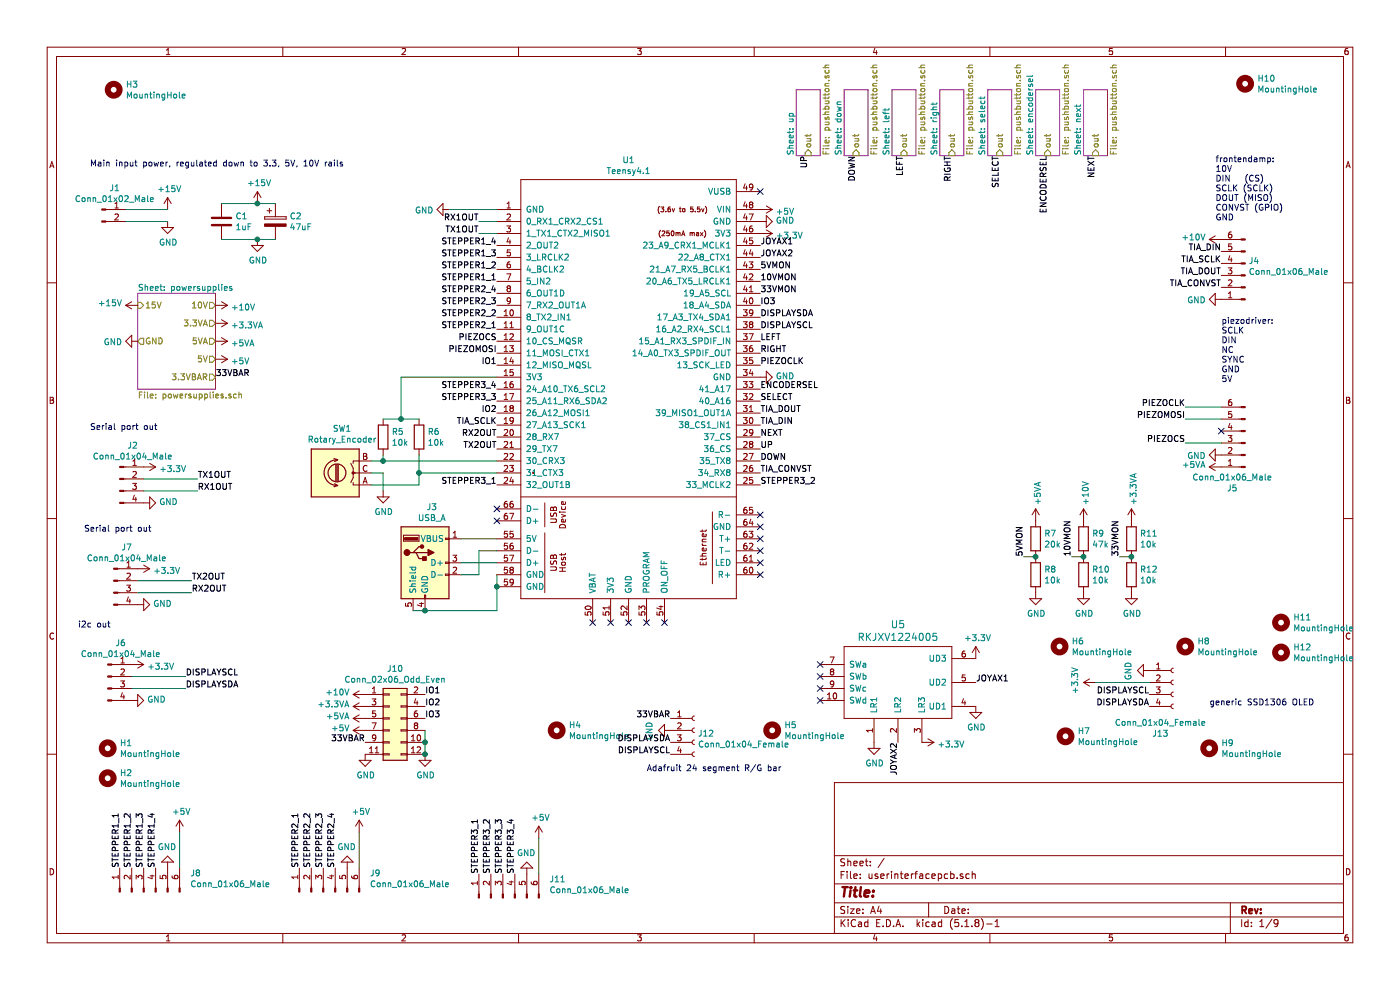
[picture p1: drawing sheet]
EESchema Schematic File Version 4
EELAYER 30 0
EELAYER END
$Descr A4 11693 8268
encoding utf-8
Sheet 1 9
Title ""
Date ""
Rev ""
Comp ""
Comment1 ""
Comment2 ""
Comment3 ""
Comment4 ""
$EndDescr
$Comp
L userinterfacepcb-rescue:Teensy4.1-teensy U1
U 1 1
P 5250 3900
F 0 "U1" H 5250 6465 50  0000 C CNN
F 1 "Teensy4.1" H 5250 6374 50  0000 C CNN
F 2 "Teensy:Teensy41" H 4850 4300 50  0001 C CNN
F 3 "" H 4850 4300 50  0001 C CNN
	1    5250 3900
	1    0    0    -1  
$EndComp
Text Notes 10150 1850 0    50   ~ 0
frontendamp:\n10V\nDIN   (CS)\nSCLK (SCLK)\nDOUT (MISO)\nCONVST (GPIO)\nGND\n
$Comp
L Connector:Conn_01x06_Male J4
U 1 1
P 10400 2300
F 0 "J4" H 10372 2182 50  0000 R CNN
F 1 "Conn_01x06_Male" H 10372 2273 50  0000 R CNN
F 2 "Connector_PinHeader_2.54mm:PinHeader_1x06_P2.54mm_Vertical" H 10400 2300 50  0001 C CNN
F 3 "~" H 10400 2300 50  0001 C CNN
	1    10400 2300
	-1   0    0    1   
$EndComp
$Comp
L power:+10V #PWR0102
U 1 1
P 10200 2000
F 0 "#PWR0102" H 10200 1850 50  0001 C CNN
F 1 "+10V" V 10215 2128 50  0000 L CNN
F 2 "" H 10200 2000 50  0001 C CNN
F 3 "" H 10200 2000 50  0001 C CNN
	1    10200 2000
	0    -1   -1   0   
$EndComp
$Comp
L power:GND #PWR0103
U 1 1
P 10200 2500
F 0 "#PWR0103" H 10200 2250 50  0001 C CNN
F 1 "GND" V 10205 2372 50  0000 R CNN
F 2 "" H 10200 2500 50  0001 C CNN
F 3 "" H 10200 2500 50  0001 C CNN
	1    10200 2500
	0    1    1    0   
$EndComp
Text Notes 10200 3200 0    50   ~ 0
piezodriver:\nSCLK\nDIN\nNC\nSYNC\nGND\n5V
$Comp
L Connector:Conn_01x06_Male J5
U 1 1
P 10400 3700
F 0 "J5" H 10508 4081 50  0000 C CNN
F 1 "Conn_01x06_Male" H 10508 3990 50  0000 C CNN
F 2 "Connector_PinHeader_2.54mm:PinHeader_1x06_P2.54mm_Vertical" H 10400 3700 50  0001 C CNN
F 3 "~" H 10400 3700 50  0001 C CNN
	1    10400 3700
	-1   0    0    1   
$EndComp
$Comp
L power:GND #PWR0105
U 1 1
P 10200 3800
F 0 "#PWR0105" H 10200 3550 50  0001 C CNN
F 1 "GND" V 10205 3672 50  0000 R CNN
F 2 "" H 10200 3800 50  0001 C CNN
F 3 "" H 10200 3800 50  0001 C CNN
	1    10200 3800
	0    1    1    0   
$EndComp
Text Label 9900 3500 2    50   ~ 0
PIEZOMOSI
Text Label 9900 3400 2    50   ~ 0
PIEZOCLK
Text Label 9900 3700 2    50   ~ 0
PIEZOCS
Wire Wire Line
	9900 3400 10200 3400
Wire Wire Line
	9900 3500 10200 3500
Wire Wire Line
	9900 3700 10200 3700
$Comp
L Connector:Conn_01x02_Male J1
U 1 1
P 850 1750
F 0 "J1" H 958 1931 50  0000 C CNN
F 1 "Conn_01x02_Male" H 958 1840 50  0000 C CNN
F 2 "TerminalBlock_Phoenix:TerminalBlock_Phoenix_MKDS-1,5-2-5.08_1x02_P5.08mm_Horizontal" H 850 1750 50  0001 C CNN
F 3 "~" H 850 1750 50  0001 C CNN
	1    850  1750
	1    0    0    -1  
$EndComp
$Comp
L power:+15V #PWR0106
U 1 1
P 1400 1750
F 0 "#PWR0106" H 1400 1600 50  0001 C CNN
F 1 "+15V" H 1415 1923 50  0000 C CNN
F 2 "" H 1400 1750 50  0001 C CNN
F 3 "" H 1400 1750 50  0001 C CNN
	1    1400 1750
	1    0    0    -1  
$EndComp
Wire Wire Line
	1050 1750 1400 1750
$Comp
L power:GND #PWR0107
U 1 1
P 1400 1850
F 0 "#PWR0107" H 1400 1600 50  0001 C CNN
F 1 "GND" H 1405 1677 50  0000 C CNN
F 2 "" H 1400 1850 50  0001 C CNN
F 3 "" H 1400 1850 50  0001 C CNN
	1    1400 1850
	1    0    0    -1  
$EndComp
Wire Wire Line
	1050 1850 1400 1850
Text Notes 750  1400 0    50   ~ 0
Main input power, regulated down to 3.3, 5V, 10V rails
$Comp
L Device:C C1
U 1 1
P 1850 1850
F 0 "C1" H 1965 1896 50  0000 L CNN
F 1 "1uF" H 1965 1805 50  0000 L CNN
F 2 "Capacitor_SMD:C_0805_2012Metric_Pad1.15x1.40mm_HandSolder" H 1888 1700 50  0001 C CNN
F 3 "~" H 1850 1850 50  0001 C CNN
	1    1850 1850
	1    0    0    -1  
$EndComp
$Comp
L Device:CP C2
U 1 1
P 2300 1850
F 0 "C2" H 2418 1896 50  0000 L CNN
F 1 "47uF" H 2418 1805 50  0000 L CNN
F 2 "Capacitor_THT:CP_Radial_D6.3mm_P2.50mm" H 2338 1700 50  0001 C CNN
F 3 "~" H 2300 1850 50  0001 C CNN
	1    2300 1850
	1    0    0    -1  
$EndComp
$Comp
L power:+15V #PWR0108
U 1 1
P 2150 1700
F 0 "#PWR0108" H 2150 1550 50  0001 C CNN
F 1 "+15V" H 2165 1873 50  0000 C CNN
F 2 "" H 2150 1700 50  0001 C CNN
F 3 "" H 2150 1700 50  0001 C CNN
	1    2150 1700
	1    0    0    -1  
$EndComp
Wire Wire Line
	1850 1700 2150 1700
Connection ~ 2150 1700
Wire Wire Line
	2150 1700 2300 1700
$Comp
L power:GND #PWR0109
U 1 1
P 2150 2000
F 0 "#PWR0109" H 2150 1750 50  0001 C CNN
F 1 "GND" H 2155 1827 50  0000 C CNN
F 2 "" H 2150 2000 50  0001 C CNN
F 3 "" H 2150 2000 50  0001 C CNN
	1    2150 2000
	1    0    0    -1  
$EndComp
Wire Wire Line
	1850 2000 2150 2000
Connection ~ 2150 2000
Wire Wire Line
	2150 2000 2300 2000
$Sheet
S 1150 2450 650  800 
U 5F9BA884
F0 "powersupplies" 50
F1 "powersupplies.sch" 50
F2 "15V" I L 1150 2550 50 
F3 "GND" O L 1150 2850 50 
F4 "10V" O R 1800 2550 50 
F5 "3.3VA" O R 1800 2700 50 
F6 "5V" O R 1800 3000 50 
F7 "5VA" O R 1800 2850 50 
F8 "3.3VBAR" O R 1800 3150 50 
$EndSheet
$Comp
L power:+15V #PWR0110
U 1 1
P 1150 2550
F 0 "#PWR0110" H 1150 2400 50  0001 C CNN
F 1 "+15V" V 1165 2678 50  0000 L CNN
F 2 "" H 1150 2550 50  0001 C CNN
F 3 "" H 1150 2550 50  0001 C CNN
	1    1150 2550
	0    -1   -1   0   
$EndComp
$Comp
L power:GND #PWR0111
U 1 1
P 1150 2850
F 0 "#PWR0111" H 1150 2600 50  0001 C CNN
F 1 "GND" V 1155 2722 50  0000 R CNN
F 2 "" H 1150 2850 50  0001 C CNN
F 3 "" H 1150 2850 50  0001 C CNN
	1    1150 2850
	0    1    1    0   
$EndComp
$Comp
L power:+10V #PWR0112
U 1 1
P 1800 2550
F 0 "#PWR0112" H 1800 2400 50  0001 C CNN
F 1 "+10V" V 1815 2678 50  0000 L CNN
F 2 "" H 1800 2550 50  0001 C CNN
F 3 "" H 1800 2550 50  0001 C CNN
	1    1800 2550
	0    1    1    0   
$EndComp
$Comp
L power:+3.3VA #PWR0113
U 1 1
P 1800 2700
F 0 "#PWR0113" H 1800 2550 50  0001 C CNN
F 1 "+3.3VA" V 1815 2828 50  0000 L CNN
F 2 "" H 1800 2700 50  0001 C CNN
F 3 "" H 1800 2700 50  0001 C CNN
	1    1800 2700
	0    1    1    0   
$EndComp
$Comp
L power:+5V #PWR0114
U 1 1
P 1800 3000
F 0 "#PWR0114" H 1800 2850 50  0001 C CNN
F 1 "+5V" V 1815 3128 50  0000 L CNN
F 2 "" H 1800 3000 50  0001 C CNN
F 3 "" H 1800 3000 50  0001 C CNN
	1    1800 3000
	0    1    1    0   
$EndComp
$Comp
L power:+5VA #PWR0118
U 1 1
P 1800 2850
F 0 "#PWR0118" H 1800 2700 50  0001 C CNN
F 1 "+5VA" V 1815 2978 50  0000 L CNN
F 2 "" H 1800 2850 50  0001 C CNN
F 3 "" H 1800 2850 50  0001 C CNN
	1    1800 2850
	0    1    1    0   
$EndComp
$Comp
L power:+3.3V #PWR0119
U 1 1
P 6350 1950
F 0 "#PWR0119" H 6350 1800 50  0001 C CNN
F 1 "+3.3V" V 6365 2078 50  0000 L CNN
F 2 "" H 6350 1950 50  0001 C CNN
F 3 "" H 6350 1950 50  0001 C CNN
	1    6350 1950
	0    1    1    0   
$EndComp
$Comp
L power:+5V #PWR0122
U 1 1
P 6350 1750
F 0 "#PWR0122" H 6350 1600 50  0001 C CNN
F 1 "+5V" V 6365 1878 50  0000 L CNN
F 2 "" H 6350 1750 50  0001 C CNN
F 3 "" H 6350 1750 50  0001 C CNN
	1    6350 1750
	0    1    1    0   
$EndComp
$Comp
L power:GND #PWR0123
U 1 1
P 6350 1850
F 0 "#PWR0123" H 6350 1600 50  0001 C CNN
F 1 "GND" V 6355 1722 50  0000 R CNN
F 2 "" H 6350 1850 50  0001 C CNN
F 3 "" H 6350 1850 50  0001 C CNN
	1    6350 1850
	0    -1   -1   0   
$EndComp
Text Label 6350 3050 0    50   ~ 0
PIEZOCLK
Text Label 4150 2950 2    50   ~ 0
PIEZOMOSI
Text Label 4150 2850 2    50   ~ 0
PIEZOCS
$Comp
L Connector:USB_A J3
U 1 1
P 3550 4700
F 0 "J3" H 3607 5167 50  0000 C CNN
F 1 "USB_A" H 3607 5076 50  0000 C CNN
F 2 "Connector_USB:USB_A_Molex_105057_Vertical" H 3700 4650 50  0001 C CNN
F 3 " ~" H 3700 4650 50  0001 C CNN
	1    3550 4700
	1    0    0    -1  
$EndComp
Wire Wire Line
	3850 4500 4150 4500
Wire Wire Line
	3850 4700 4150 4700
Wire Wire Line
	3850 4800 4000 4800
Wire Wire Line
	4000 4800 4000 4600
Wire Wire Line
	4000 4600 4150 4600
Wire Wire Line
	4150 4800 4150 4900
Wire Wire Line
	4150 5100 3550 5100
Connection ~ 4150 4900
Wire Wire Line
	4150 4900 4150 5100
Connection ~ 3550 5100
Wire Wire Line
	3550 5100 3450 5100
$Comp
L Connector:Conn_01x04_Male J2
U 1 1
P 1000 4000
F 0 "J2" H 1108 4281 50  0000 C CNN
F 1 "Conn_01x04_Male" H 1108 4190 50  0000 C CNN
F 2 "Connector_PinHeader_2.54mm:PinHeader_1x04_P2.54mm_Vertical" H 1000 4000 50  0001 C CNN
F 3 "~" H 1000 4000 50  0001 C CNN
	1    1000 4000
	1    0    0    -1  
$EndComp
Text Notes 750  3600 0    50   ~ 0
Serial port out
$Comp
L power:+3.3V #PWR0124
U 1 1
P 1200 3900
F 0 "#PWR0124" H 1200 3750 50  0001 C CNN
F 1 "+3.3V" V 1215 4028 50  0000 L CNN
F 2 "" H 1200 3900 50  0001 C CNN
F 3 "" H 1200 3900 50  0001 C CNN
	1    1200 3900
	0    1    1    0   
$EndComp
$Comp
L power:GND #PWR0125
U 1 1
P 1200 4200
F 0 "#PWR0125" H 1200 3950 50  0001 C CNN
F 1 "GND" V 1205 4072 50  0000 R CNN
F 2 "" H 1200 4200 50  0001 C CNN
F 3 "" H 1200 4200 50  0001 C CNN
	1    1200 4200
	0    -1   -1   0   
$EndComp
Text Label 1650 4000 0    50   ~ 0
TX1OUT
Text Label 1650 4100 0    50   ~ 0
RX1OUT
Wire Wire Line
	1650 4000 1200 4000
Wire Wire Line
	1200 4100 1650 4100
Text Label 4000 1950 2    50   ~ 0
TX1OUT
Text Label 4000 1850 2    50   ~ 0
RX1OUT
Wire Wire Line
	4000 1850 4150 1850
Wire Wire Line
	4000 1950 4150 1950
$Comp
L power:GND #PWR0126
U 1 1
P 3750 1750
F 0 "#PWR0126" H 3750 1500 50  0001 C CNN
F 1 "GND" V 3755 1622 50  0000 R CNN
F 2 "" H 3750 1750 50  0001 C CNN
F 3 "" H 3750 1750 50  0001 C CNN
	1    3750 1750
	0    1    1    0   
$EndComp
$Comp
L Connector:Conn_01x06_Male J8
U 1 1
P 1200 7450
F 0 "J8" V 1354 7062 50  0000 R CNN
F 1 "Conn_01x06_Male" V 1263 7062 50  0000 R CNN
F 2 "Connector_PinHeader_2.54mm:PinHeader_1x06_P2.54mm_Vertical" H 1200 7450 50  0001 C CNN
F 3 "~" H 1200 7450 50  0001 C CNN
	1    1200 7450
	0    -1   -1   0   
$EndComp
Text Label 1000 7250 1    50   ~ 0
STEPPER1_1
Text Label 1100 7250 1    50   ~ 0
STEPPER1_2
Text Label 1200 7250 1    50   ~ 0
STEPPER1_3
Text Label 1300 7250 1    50   ~ 0
STEPPER1_4
$Comp
L power:GND #PWR0127
U 1 1
P 1400 7250
F 0 "#PWR0127" H 1400 7000 50  0001 C CNN
F 1 "GND" H 1405 7077 50  0000 C CNN
F 2 "" H 1400 7250 50  0001 C CNN
F 3 "" H 1400 7250 50  0001 C CNN
	1    1400 7250
	-1   0    0    1   
$EndComp
$Comp
L power:+5V #PWR0128
U 1 1
P 1500 6950
F 0 "#PWR0128" H 1500 6800 50  0001 C CNN
F 1 "+5V" H 1515 7123 50  0000 C CNN
F 2 "" H 1500 6950 50  0001 C CNN
F 3 "" H 1500 6950 50  0001 C CNN
	1    1500 6950
	1    0    0    -1  
$EndComp
Wire Wire Line
	1500 6950 1500 7250
$Comp
L Connector:Conn_01x06_Male J9
U 1 1
P 2700 7450
F 0 "J9" V 2854 7062 50  0000 R CNN
F 1 "Conn_01x06_Male" V 2763 7062 50  0000 R CNN
F 2 "Connector_PinHeader_2.54mm:PinHeader_1x06_P2.54mm_Vertical" H 2700 7450 50  0001 C CNN
F 3 "~" H 2700 7450 50  0001 C CNN
	1    2700 7450
	0    -1   -1   0   
$EndComp
Text Label 2500 7250 1    50   ~ 0
STEPPER2_1
Text Label 2600 7250 1    50   ~ 0
STEPPER2_2
Text Label 2700 7250 1    50   ~ 0
STEPPER2_3
Text Label 2800 7250 1    50   ~ 0
STEPPER2_4
$Comp
L power:GND #PWR0129
U 1 1
P 2900 7250
F 0 "#PWR0129" H 2900 7000 50  0001 C CNN
F 1 "GND" H 2905 7077 50  0000 C CNN
F 2 "" H 2900 7250 50  0001 C CNN
F 3 "" H 2900 7250 50  0001 C CNN
	1    2900 7250
	-1   0    0    1   
$EndComp
$Comp
L power:+5V #PWR0130
U 1 1
P 3000 6950
F 0 "#PWR0130" H 3000 6800 50  0001 C CNN
F 1 "+5V" H 3015 7123 50  0000 C CNN
F 2 "" H 3000 6950 50  0001 C CNN
F 3 "" H 3000 6950 50  0001 C CNN
	1    3000 6950
	1    0    0    -1  
$EndComp
Wire Wire Line
	3000 6950 3000 7250
$Comp
L Connector:Conn_01x06_Male J11
U 1 1
P 4200 7500
F 0 "J11" V 4354 7112 50  0000 R CNN
F 1 "Conn_01x06_Male" V 4263 7112 50  0000 R CNN
F 2 "Connector_PinHeader_2.54mm:PinHeader_1x06_P2.54mm_Vertical" H 4200 7500 50  0001 C CNN
F 3 "~" H 4200 7500 50  0001 C CNN
	1    4200 7500
	0    -1   -1   0   
$EndComp
Text Label 4000 7300 1    50   ~ 0
STEPPER3_1
Text Label 4100 7300 1    50   ~ 0
STEPPER3_2
Text Label 4200 7300 1    50   ~ 0
STEPPER3_3
Text Label 4300 7300 1    50   ~ 0
STEPPER3_4
$Comp
L power:GND #PWR0131
U 1 1
P 4400 7300
F 0 "#PWR0131" H 4400 7050 50  0001 C CNN
F 1 "GND" H 4405 7127 50  0000 C CNN
F 2 "" H 4400 7300 50  0001 C CNN
F 3 "" H 4400 7300 50  0001 C CNN
	1    4400 7300
	-1   0    0    1   
$EndComp
$Comp
L power:+5V #PWR0132
U 1 1
P 4500 7000
F 0 "#PWR0132" H 4500 6850 50  0001 C CNN
F 1 "+5V" H 4515 7173 50  0000 C CNN
F 2 "" H 4500 7000 50  0001 C CNN
F 3 "" H 4500 7000 50  0001 C CNN
	1    4500 7000
	1    0    0    -1  
$EndComp
Wire Wire Line
	4500 7000 4500 7300
Text Label 4150 2350 2    50   ~ 0
STEPPER1_1
Text Label 4150 2250 2    50   ~ 0
STEPPER1_2
Text Label 4150 2150 2    50   ~ 0
STEPPER1_3
Text Label 4150 2050 2    50   ~ 0
STEPPER1_4
Wire Wire Line
	3750 1750 4150 1750
Text Label 4150 2750 2    50   ~ 0
STEPPER2_1
Text Label 4150 2650 2    50   ~ 0
STEPPER2_2
Text Label 4150 2550 2    50   ~ 0
STEPPER2_3
Text Label 4150 2450 2    50   ~ 0
STEPPER2_4
$Comp
L Connector:Conn_01x04_Male J7
U 1 1
P 950 4850
F 0 "J7" H 1058 5131 50  0000 C CNN
F 1 "Conn_01x04_Male" H 1058 5040 50  0000 C CNN
F 2 "Connector_PinHeader_2.54mm:PinHeader_1x04_P2.54mm_Vertical" H 950 4850 50  0001 C CNN
F 3 "~" H 950 4850 50  0001 C CNN
	1    950  4850
	1    0    0    -1  
$EndComp
Text Notes 700  4450 0    50   ~ 0
Serial port out
$Comp
L power:+3.3V #PWR0133
U 1 1
P 1150 4750
F 0 "#PWR0133" H 1150 4600 50  0001 C CNN
F 1 "+3.3V" V 1165 4878 50  0000 L CNN
F 2 "" H 1150 4750 50  0001 C CNN
F 3 "" H 1150 4750 50  0001 C CNN
	1    1150 4750
	0    1    1    0   
$EndComp
$Comp
L power:GND #PWR0134
U 1 1
P 1150 5050
F 0 "#PWR0134" H 1150 4800 50  0001 C CNN
F 1 "GND" V 1155 4922 50  0000 R CNN
F 2 "" H 1150 5050 50  0001 C CNN
F 3 "" H 1150 5050 50  0001 C CNN
	1    1150 5050
	0    -1   -1   0   
$EndComp
Text Label 1600 4850 0    50   ~ 0
TX2OUT
Text Label 1600 4950 0    50   ~ 0
RX2OUT
Wire Wire Line
	1600 4850 1150 4850
Wire Wire Line
	1150 4950 1600 4950
Text Label 4150 3750 2    50   ~ 0
TX2OUT
Text Label 4150 3650 2    50   ~ 0
RX2OUT
Text Label 4150 4050 2    50   ~ 0
STEPPER3_1
Text Label 6350 4050 0    50   ~ 0
STEPPER3_2
Text Label 4150 3350 2    50   ~ 0
STEPPER3_3
Text Label 4150 3250 2    50   ~ 0
STEPPER3_4
$Comp
L power:GND #PWR0135
U 1 1
P 9600 5600
F 0 "#PWR0135" H 9600 5350 50  0001 C CNN
F 1 "GND" H 9605 5427 50  0000 C CNN
F 2 "" H 9600 5600 50  0001 C CNN
F 3 "" H 9600 5600 50  0001 C CNN
	1    9600 5600
	0    1    1    0   
$EndComp
$Comp
L power:+3.3V #PWR0136
U 1 1
P 9150 5700
F 0 "#PWR0136" H 9150 5550 50  0001 C CNN
F 1 "+3.3V" H 9165 5873 50  0000 C CNN
F 2 "" H 9150 5700 50  0001 C CNN
F 3 "" H 9150 5700 50  0001 C CNN
	1    9150 5700
	0    -1   -1   0   
$EndComp
Text Label 9600 5900 2    50   ~ 0
DISPLAYSDA
Text Label 9600 5800 2    50   ~ 0
DISPLAYSCL
Text Notes 10100 5900 0    50   ~ 0
generic SSD1306 OLED
Text Label 6350 2650 0    50   ~ 0
DISPLAYSDA
Text Label 6350 2750 0    50   ~ 0
DISPLAYSCL
$Comp
L Device:Rotary_Encoder SW1
U 1 1
P 2800 3950
F 0 "SW1" H 2743 3583 50  0000 C CNN
F 1 "Rotary_Encoder" H 2743 3674 50  0000 C CNN
F 2 "Rotary_Encoder:RotaryEncoder_Alps_EC11E-Switch_Vertical_H20mm" H 2650 4110 50  0001 C CNN
F 3 "~" H 2800 4210 50  0001 C CNN
	1    2800 3950
	-1   0    0    1   
$EndComp
Wire Wire Line
	3100 3850 3200 3850
Wire Wire Line
	3100 4050 3500 4050
Wire Wire Line
	3500 4050 3500 3950
Wire Wire Line
	3500 3950 4150 3950
$Comp
L power:GND #PWR0137
U 1 1
P 3200 4100
F 0 "#PWR0137" H 3200 3850 50  0001 C CNN
F 1 "GND" H 3205 3927 50  0000 C CNN
F 2 "" H 3200 4100 50  0001 C CNN
F 3 "" H 3200 4100 50  0001 C CNN
	1    3200 4100
	1    0    0    -1  
$EndComp
Wire Wire Line
	3200 4100 3200 3950
Wire Wire Line
	3200 3950 3100 3950
$Comp
L Device:R R5
U 1 1
P 3200 3650
F 0 "R5" H 3270 3696 50  0000 L CNN
F 1 "10k" H 3270 3605 50  0000 L CNN
F 2 "Resistor_SMD:R_0805_2012Metric" V 3130 3650 50  0001 C CNN
F 3 "~" H 3200 3650 50  0001 C CNN
	1    3200 3650
	1    0    0    -1  
$EndComp
$Comp
L Device:R R6
U 1 1
P 3500 3650
F 0 "R6" H 3570 3696 50  0000 L CNN
F 1 "10k" H 3570 3605 50  0000 L CNN
F 2 "Resistor_SMD:R_0805_2012Metric" V 3430 3650 50  0001 C CNN
F 3 "~" H 3500 3650 50  0001 C CNN
	1    3500 3650
	1    0    0    -1  
$EndComp
Wire Wire Line
	3500 3800 3500 3950
Connection ~ 3500 3950
Wire Wire Line
	3200 3800 3200 3850
Connection ~ 3200 3850
Wire Wire Line
	3200 3850 4150 3850
Wire Wire Line
	3200 3500 3350 3500
Wire Wire Line
	3350 3500 3350 3150
Wire Wire Line
	3350 3150 4150 3150
Connection ~ 3350 3500
Wire Wire Line
	3350 3500 3500 3500
$Comp
L Connector:Conn_01x04_Female J13
U 1 1
P 9800 5700
F 0 "J13" H 9692 5275 50  0000 C CNN
F 1 "Conn_01x04_Female" H 9692 5366 50  0000 C CNN
F 2 "Connector_PinHeader_2.54mm:PinHeader_1x04_P2.54mm_Vertical" H 9800 5700 50  0001 C CNN
F 3 "~" H 9800 5700 50  0001 C CNN
	1    9800 5700
	1    0    0    -1  
$EndComp
Wire Wire Line
	9150 5700 9600 5700
$Comp
L joystick:RKJXV1224005 U5
U 1 1
P 7500 5700
F 0 "U5" V 7013 5700 60  0000 C CNN
F 1 "RKJXV1224005" V 7119 5700 60  0000 C CNN
F 2 "kicad-lib-input:RKJXV1224005" H 7500 5450 60  0001 C CNN
F 3 "" H 7500 5450 60  0001 C CNN
	1    7500 5700
	0    1    1    0   
$EndComp
$Comp
L power:+3.3V #PWR0138
U 1 1
P 8150 5500
F 0 "#PWR0138" H 8150 5350 50  0001 C CNN
F 1 "+3.3V" H 8165 5673 50  0000 C CNN
F 2 "" H 8150 5500 50  0001 C CNN
F 3 "" H 8150 5500 50  0001 C CNN
	1    8150 5500
	1    0    0    -1  
$EndComp
$Comp
L power:+3.3V #PWR0139
U 1 1
P 7700 6200
F 0 "#PWR0139" H 7700 6050 50  0001 C CNN
F 1 "+3.3V" V 7715 6328 50  0000 L CNN
F 2 "" H 7700 6200 50  0001 C CNN
F 3 "" H 7700 6200 50  0001 C CNN
	1    7700 6200
	0    1    1    0   
$EndComp
Text Label 8150 5700 0    50   ~ 0
JOYAX1
Text Label 7500 6200 3    50   ~ 0
JOYAX2
Text Label 6350 2050 0    50   ~ 0
JOYAX1
Text Label 6350 2150 0    50   ~ 0
JOYAX2
$Sheet
S 6650 750  200  550 
U 5FA0E809
F0 "up" 50
F1 "pushbutton.sch" 50
F2 "out" I B 6750 1300 50 
$EndSheet
$Sheet
S 7050 750  200  550 
U 5FA14ACD
F0 "down" 50
F1 "pushbutton.sch" 50
F2 "out" I B 7150 1300 50 
$EndSheet
$Sheet
S 7450 750  200  550 
U 5FA1AB1D
F0 "left" 50
F1 "pushbutton.sch" 50
F2 "out" I B 7550 1300 50 
$EndSheet
$Sheet
S 7850 750  200  550 
U 5FA1D666
F0 "right" 50
F1 "pushbutton.sch" 50
F2 "out" I B 7950 1300 50 
$EndSheet
$Sheet
S 8250 750  200  550 
U 5FA2293D
F0 "select" 50
F1 "pushbutton.sch" 50
F2 "out" I B 8350 1300 50 
$EndSheet
Text Label 6750 1300 3    50   ~ 0
UP
Text Label 7150 1300 3    50   ~ 0
DOWN
Text Label 7550 1300 3    50   ~ 0
LEFT
Text Label 7950 1300 3    50   ~ 0
RIGHT
Text Label 8350 1300 3    50   ~ 0
SELECT
Text Label 6350 3750 0    50   ~ 0
UP
Text Label 6350 3850 0    50   ~ 0
DOWN
Text Label 6350 2850 0    50   ~ 0
LEFT
Text Label 6350 2950 0    50   ~ 0
RIGHT
$Comp
L power:GND #PWR0140
U 1 1
P 6350 3150
F 0 "#PWR0140" H 6350 2900 50  0001 C CNN
F 1 "GND" V 6355 3022 50  0000 R CNN
F 2 "" H 6350 3150 50  0001 C CNN
F 3 "" H 6350 3150 50  0001 C CNN
	1    6350 3150
	0    -1   -1   0   
$EndComp
$Sheet
S 9050 750  200  550 
U 5FA2D16F
F0 "next" 50
F1 "pushbutton.sch" 50
F2 "out" I B 9150 1300 50 
$EndSheet
$Sheet
S 8650 750  200  550 
U 5FA2E427
F0 "encodersel" 50
F1 "pushbutton.sch" 50
F2 "out" I B 8750 1300 50 
$EndSheet
Text Label 9150 1300 3    50   ~ 0
NEXT
Text Label 8750 1300 3    50   ~ 0
ENCODERSEL
Text Label 6350 3250 0    50   ~ 0
ENCODERSEL
Text Label 6350 3350 0    50   ~ 0
SELECT
Text Label 6350 3650 0    50   ~ 0
NEXT
$Comp
L Device:R R10
U 1 1
P 9050 4800
F 0 "R10" H 9120 4846 50  0000 L CNN
F 1 "10k" H 9120 4755 50  0000 L CNN
F 2 "Resistor_SMD:R_0805_2012Metric" V 8980 4800 50  0001 C CNN
F 3 "~" H 9050 4800 50  0001 C CNN
	1    9050 4800
	1    0    0    -1  
$EndComp
$Comp
L Device:R R9
U 1 1
P 9050 4500
F 0 "R9" H 9120 4546 50  0000 L CNN
F 1 "47k" H 9120 4455 50  0000 L CNN
F 2 "Resistor_SMD:R_0805_2012Metric" V 8980 4500 50  0001 C CNN
F 3 "~" H 9050 4500 50  0001 C CNN
	1    9050 4500
	1    0    0    -1  
$EndComp
$Comp
L power:+10V #PWR0141
U 1 1
P 9050 4350
F 0 "#PWR0141" H 9050 4200 50  0001 C CNN
F 1 "+10V" V 9065 4478 50  0000 L CNN
F 2 "" H 9050 4350 50  0001 C CNN
F 3 "" H 9050 4350 50  0001 C CNN
	1    9050 4350
	1    0    0    -1  
$EndComp
$Comp
L power:GND #PWR0142
U 1 1
P 9050 4950
F 0 "#PWR0142" H 9050 4700 50  0001 C CNN
F 1 "GND" H 9055 4777 50  0000 C CNN
F 2 "" H 9050 4950 50  0001 C CNN
F 3 "" H 9050 4950 50  0001 C CNN
	1    9050 4950
	1    0    0    -1  
$EndComp
$Comp
L Device:R R12
U 1 1
P 9450 4800
F 0 "R12" H 9520 4846 50  0000 L CNN
F 1 "10k" H 9520 4755 50  0000 L CNN
F 2 "Resistor_SMD:R_0805_2012Metric" V 9380 4800 50  0001 C CNN
F 3 "~" H 9450 4800 50  0001 C CNN
	1    9450 4800
	1    0    0    -1  
$EndComp
$Comp
L Device:R R11
U 1 1
P 9450 4500
F 0 "R11" H 9520 4546 50  0000 L CNN
F 1 "10k" H 9520 4455 50  0000 L CNN
F 2 "Resistor_SMD:R_0805_2012Metric" V 9380 4500 50  0001 C CNN
F 3 "~" H 9450 4500 50  0001 C CNN
	1    9450 4500
	1    0    0    -1  
$EndComp
$Comp
L power:GND #PWR0143
U 1 1
P 9450 4950
F 0 "#PWR0143" H 9450 4700 50  0001 C CNN
F 1 "GND" H 9455 4777 50  0000 C CNN
F 2 "" H 9450 4950 50  0001 C CNN
F 3 "" H 9450 4950 50  0001 C CNN
	1    9450 4950
	1    0    0    -1  
$EndComp
$Comp
L power:+3.3VA #PWR0144
U 1 1
P 9450 4350
F 0 "#PWR0144" H 9450 4200 50  0001 C CNN
F 1 "+3.3VA" V 9465 4478 50  0000 L CNN
F 2 "" H 9450 4350 50  0001 C CNN
F 3 "" H 9450 4350 50  0001 C CNN
	1    9450 4350
	1    0    0    -1  
$EndComp
$Comp
L Device:R R8
U 1 1
P 8650 4800
F 0 "R8" H 8720 4846 50  0000 L CNN
F 1 "10k" H 8720 4755 50  0000 L CNN
F 2 "Resistor_SMD:R_0805_2012Metric" V 8580 4800 50  0001 C CNN
F 3 "~" H 8650 4800 50  0001 C CNN
	1    8650 4800
	1    0    0    -1  
$EndComp
$Comp
L Device:R R7
U 1 1
P 8650 4500
F 0 "R7" H 8720 4546 50  0000 L CNN
F 1 "20k" H 8720 4455 50  0000 L CNN
F 2 "Resistor_SMD:R_0805_2012Metric" V 8580 4500 50  0001 C CNN
F 3 "~" H 8650 4500 50  0001 C CNN
	1    8650 4500
	1    0    0    -1  
$EndComp
$Comp
L power:GND #PWR0145
U 1 1
P 8650 4950
F 0 "#PWR0145" H 8650 4700 50  0001 C CNN
F 1 "GND" H 8655 4777 50  0000 C CNN
F 2 "" H 8650 4950 50  0001 C CNN
F 3 "" H 8650 4950 50  0001 C CNN
	1    8650 4950
	1    0    0    -1  
$EndComp
$Comp
L power:+5VA #PWR0146
U 1 1
P 8650 4350
F 0 "#PWR0146" H 8650 4200 50  0001 C CNN
F 1 "+5VA" V 8665 4478 50  0000 L CNN
F 2 "" H 8650 4350 50  0001 C CNN
F 3 "" H 8650 4350 50  0001 C CNN
	1    8650 4350
	1    0    0    -1  
$EndComp
Text Label 8550 4650 1    50   ~ 0
5VMON
Text Label 8950 4650 1    50   ~ 0
10VMON
Text Label 9350 4650 1    50   ~ 0
33VMON
Wire Wire Line
	8550 4650 8650 4650
Connection ~ 8650 4650
Wire Wire Line
	8950 4650 9050 4650
Connection ~ 9050 4650
Wire Wire Line
	9350 4650 9450 4650
Connection ~ 9450 4650
Text Label 6350 2250 0    50   ~ 0
5VMON
Text Label 6350 2350 0    50   ~ 0
10VMON
$Comp
L Connector:Conn_01x04_Female J12
U 1 1
P 5800 6100
F 0 "J12" H 5828 6076 50  0000 L CNN
F 1 "Conn_01x04_Female" H 5828 5985 50  0000 L CNN
F 2 "Connector_PinHeader_2.54mm:PinHeader_1x04_P2.54mm_Vertical" H 5800 6100 50  0001 C CNN
F 3 "~" H 5800 6100 50  0001 C CNN
	1    5800 6100
	1    0    0    -1  
$EndComp
Text Label 5600 6200 2    50   ~ 0
DISPLAYSDA
Text Label 5600 6300 2    50   ~ 0
DISPLAYSCL
$Comp
L power:GND #PWR0147
U 1 1
P 5600 6100
F 0 "#PWR0147" H 5600 5850 50  0001 C CNN
F 1 "GND" H 5605 5927 50  0000 C CNN
F 2 "" H 5600 6100 50  0001 C CNN
F 3 "" H 5600 6100 50  0001 C CNN
	1    5600 6100
	0    1    1    0   
$EndComp
Text Label 1800 3150 0    50   ~ 0
33VBAR
Text Label 5600 6000 2    50   ~ 0
33VBAR
Text Notes 5400 6450 0    50   ~ 0
Adafruit 24 segment R/G bar
$Comp
L Connector:Conn_01x04_Male J6
U 1 1
P 900 5650
F 0 "J6" H 1008 5931 50  0000 C CNN
F 1 "Conn_01x04_Male" H 1008 5840 50  0000 C CNN
F 2 "Connector_PinHeader_2.54mm:PinHeader_1x04_P2.54mm_Vertical" H 900 5650 50  0001 C CNN
F 3 "~" H 900 5650 50  0001 C CNN
	1    900  5650
	1    0    0    -1  
$EndComp
Text Notes 650  5250 0    50   ~ 0
i2c out
$Comp
L power:+3.3V #PWR0148
U 1 1
P 1100 5550
F 0 "#PWR0148" H 1100 5400 50  0001 C CNN
F 1 "+3.3V" V 1115 5678 50  0000 L CNN
F 2 "" H 1100 5550 50  0001 C CNN
F 3 "" H 1100 5550 50  0001 C CNN
	1    1100 5550
	0    1    1    0   
$EndComp
$Comp
L power:GND #PWR0149
U 1 1
P 1100 5850
F 0 "#PWR0149" H 1100 5600 50  0001 C CNN
F 1 "GND" V 1105 5722 50  0000 R CNN
F 2 "" H 1100 5850 50  0001 C CNN
F 3 "" H 1100 5850 50  0001 C CNN
	1    1100 5850
	0    -1   -1   0   
$EndComp
Wire Wire Line
	1550 5650 1100 5650
Wire Wire Line
	1100 5750 1550 5750
Text Label 1550 5750 0    50   ~ 0
DISPLAYSDA
Text Label 1550 5650 0    50   ~ 0
DISPLAYSCL
$Comp
L power:+10V #PWR0150
U 1 1
P 3050 5800
F 0 "#PWR0150" H 3050 5650 50  0001 C CNN
F 1 "+10V" V 3065 5928 50  0000 L CNN
F 2 "" H 3050 5800 50  0001 C CNN
F 3 "" H 3050 5800 50  0001 C CNN
	1    3050 5800
	0    -1   -1   0   
$EndComp
$Comp
L power:+3.3VA #PWR0151
U 1 1
P 3050 5900
F 0 "#PWR0151" H 3050 5750 50  0001 C CNN
F 1 "+3.3VA" V 3065 6028 50  0000 L CNN
F 2 "" H 3050 5900 50  0001 C CNN
F 3 "" H 3050 5900 50  0001 C CNN
	1    3050 5900
	0    -1   -1   0   
$EndComp
$Comp
L power:+5VA #PWR0152
U 1 1
P 3050 6000
F 0 "#PWR0152" H 3050 5850 50  0001 C CNN
F 1 "+5VA" V 3065 6128 50  0000 L CNN
F 2 "" H 3050 6000 50  0001 C CNN
F 3 "" H 3050 6000 50  0001 C CNN
	1    3050 6000
	0    -1   -1   0   
$EndComp
$Comp
L power:+5V #PWR0153
U 1 1
P 3050 6100
F 0 "#PWR0153" H 3050 5950 50  0001 C CNN
F 1 "+5V" V 3065 6228 50  0000 L CNN
F 2 "" H 3050 6100 50  0001 C CNN
F 3 "" H 3050 6100 50  0001 C CNN
	1    3050 6100
	0    -1   -1   0   
$EndComp
Text Label 3050 6200 2    50   ~ 0
33VBAR
$Comp
L power:GND #PWR0154
U 1 1
P 3050 6300
F 0 "#PWR0154" H 3050 6050 50  0001 C CNN
F 1 "GND" H 3055 6127 50  0000 C CNN
F 2 "" H 3050 6300 50  0001 C CNN
F 3 "" H 3050 6300 50  0001 C CNN
	1    3050 6300
	1    0    0    -1  
$EndComp
$Comp
L power:GND #PWR0155
U 1 1
P 3550 6300
F 0 "#PWR0155" H 3550 6050 50  0001 C CNN
F 1 "GND" H 3555 6127 50  0000 C CNN
F 2 "" H 3550 6300 50  0001 C CNN
F 3 "" H 3550 6300 50  0001 C CNN
	1    3550 6300
	1    0    0    -1  
$EndComp
Text Label 4150 3050 2    50   ~ 0
IO1
Text Label 4150 3450 2    50   ~ 0
IO2
Text Label 3550 5800 0    50   ~ 0
IO1
Text Label 3550 5900 0    50   ~ 0
IO2
$Comp
L Mechanical:MountingHole H11
U 1 1
P 10700 5200
F 0 "H11" H 10800 5246 50  0000 L CNN
F 1 "MountingHole" H 10800 5155 50  0000 L CNN
F 2 "MountingHole:MountingHole_4.3mm_M4" H 10700 5200 50  0001 C CNN
F 3 "~" H 10700 5200 50  0001 C CNN
	1    10700 5200
	1    0    0    -1  
$EndComp
$Comp
L Mechanical:MountingHole H12
U 1 1
P 10700 5450
F 0 "H12" H 10800 5496 50  0000 L CNN
F 1 "MountingHole" H 10800 5405 50  0000 L CNN
F 2 "MountingHole:MountingHole_4.3mm_M4" H 10700 5450 50  0001 C CNN
F 3 "~" H 10700 5450 50  0001 C CNN
	1    10700 5450
	1    0    0    -1  
$EndComp
$Comp
L Mechanical:MountingHole H1
U 1 1
P 900 6250
F 0 "H1" H 1000 6296 50  0000 L CNN
F 1 "MountingHole" H 1000 6205 50  0000 L CNN
F 2 "MountingHole:MountingHole_4.3mm_M4" H 900 6250 50  0001 C CNN
F 3 "~" H 900 6250 50  0001 C CNN
	1    900  6250
	1    0    0    -1  
$EndComp
$Comp
L Mechanical:MountingHole H2
U 1 1
P 900 6500
F 0 "H2" H 1000 6546 50  0000 L CNN
F 1 "MountingHole" H 1000 6455 50  0000 L CNN
F 2 "MountingHole:MountingHole_3.2mm_M3" H 900 6500 50  0001 C CNN
F 3 "~" H 900 6500 50  0001 C CNN
	1    900  6500
	1    0    0    -1  
$EndComp
$Comp
L Mechanical:MountingHole H3
U 1 1
P 950 750
F 0 "H3" H 1050 796 50  0000 L CNN
F 1 "MountingHole" H 1050 705 50  0000 L CNN
F 2 "MountingHole:MountingHole_4.3mm_M4" H 950 750 50  0001 C CNN
F 3 "~" H 950 750 50  0001 C CNN
	1    950  750 
	1    0    0    -1  
$EndComp
$Comp
L Mechanical:MountingHole H10
U 1 1
P 10400 700
F 0 "H10" H 10500 746 50  0000 L CNN
F 1 "MountingHole" H 10500 655 50  0000 L CNN
F 2 "MountingHole:MountingHole_3.2mm_M3" H 10400 700 50  0001 C CNN
F 3 "~" H 10400 700 50  0001 C CNN
	1    10400 700 
	1    0    0    -1  
$EndComp
$Comp
L Mechanical:MountingHole H6
U 1 1
P 8850 5400
F 0 "H6" H 8950 5446 50  0000 L CNN
F 1 "MountingHole" H 8950 5355 50  0000 L CNN
F 2 "MountingHole:MountingHole_4.3mm_M4" H 8850 5400 50  0001 C CNN
F 3 "~" H 8850 5400 50  0001 C CNN
	1    8850 5400
	1    0    0    -1  
$EndComp
$Comp
L Mechanical:MountingHole H8
U 1 1
P 9900 5400
F 0 "H8" H 10000 5446 50  0000 L CNN
F 1 "MountingHole" H 10000 5355 50  0000 L CNN
F 2 "MountingHole:MountingHole_4.3mm_M4" H 9900 5400 50  0001 C CNN
F 3 "~" H 9900 5400 50  0001 C CNN
	1    9900 5400
	1    0    0    -1  
$EndComp
$Comp
L Mechanical:MountingHole H9
U 1 1
P 10100 6250
F 0 "H9" H 10200 6296 50  0000 L CNN
F 1 "MountingHole" H 10200 6205 50  0000 L CNN
F 2 "MountingHole:MountingHole_4.3mm_M4" H 10100 6250 50  0001 C CNN
F 3 "~" H 10100 6250 50  0001 C CNN
	1    10100 6250
	1    0    0    -1  
$EndComp
$Comp
L Mechanical:MountingHole H7
U 1 1
P 8900 6150
F 0 "H7" H 9000 6196 50  0000 L CNN
F 1 "MountingHole" H 9000 6105 50  0000 L CNN
F 2 "MountingHole:MountingHole_3.2mm_M3" H 8900 6150 50  0001 C CNN
F 3 "~" H 8900 6150 50  0001 C CNN
	1    8900 6150
	1    0    0    -1  
$EndComp
$Comp
L Mechanical:MountingHole H4
U 1 1
P 4650 6100
F 0 "H4" H 4750 6146 50  0000 L CNN
F 1 "MountingHole" H 4750 6055 50  0000 L CNN
F 2 "MountingHole:MountingHole_3.2mm_M3" H 4650 6100 50  0001 C CNN
F 3 "~" H 4650 6100 50  0001 C CNN
	1    4650 6100
	1    0    0    -1  
$EndComp
$Comp
L Mechanical:MountingHole H5
U 1 1
P 6450 6100
F 0 "H5" H 6550 6146 50  0000 L CNN
F 1 "MountingHole" H 6550 6055 50  0000 L CNN
F 2 "MountingHole:MountingHole_4.3mm_M4" H 6450 6100 50  0001 C CNN
F 3 "~" H 6450 6100 50  0001 C CNN
	1    6450 6100
	1    0    0    -1  
$EndComp
$Comp
L power:GND #PWR0101
U 1 1
P 8150 5900
F 0 "#PWR0101" H 8150 5650 50  0001 C CNN
F 1 "GND" H 8155 5727 50  0000 C CNN
F 2 "" H 8150 5900 50  0001 C CNN
F 3 "" H 8150 5900 50  0001 C CNN
	1    8150 5900
	1    0    0    -1  
$EndComp
$Comp
L power:GND #PWR0104
U 1 1
P 7300 6200
F 0 "#PWR0104" H 7300 5950 50  0001 C CNN
F 1 "GND" H 7305 6027 50  0000 C CNN
F 2 "" H 7300 6200 50  0001 C CNN
F 3 "" H 7300 6200 50  0001 C CNN
	1    7300 6200
	1    0    0    -1  
$EndComp
Text Label 10200 2100 2    50   ~ 0
TIA_DIN
Text Label 10200 2200 2    50   ~ 0
TIA_SCLK
Text Label 10200 2300 2    50   ~ 0
TIA_DOUT
Text Label 10200 2400 2    50   ~ 0
TIA_CONVST
Text Label 6350 3550 0    50   ~ 0
TIA_DIN
Text Label 6350 3450 0    50   ~ 0
TIA_DOUT
$Comp
L power:+5VA #PWR0115
U 1 1
P 10200 3900
F 0 "#PWR0115" H 10200 3750 50  0001 C CNN
F 1 "+5VA" V 10215 4028 50  0000 L CNN
F 2 "" H 10200 3900 50  0001 C CNN
F 3 "" H 10200 3900 50  0001 C CNN
	1    10200 3900
	0    -1   -1   0   
$EndComp
Text Label 6350 3950 0    50   ~ 0
TIA_CONVST
Text Label 4150 3550 2    50   ~ 0
TIA_SCLK
NoConn ~ 6350 1600
NoConn ~ 6850 5550
NoConn ~ 6850 5650
NoConn ~ 6850 5750
NoConn ~ 6850 5850
NoConn ~ 6350 4300
NoConn ~ 6350 4400
NoConn ~ 6350 4500
NoConn ~ 6350 4600
NoConn ~ 6350 4700
NoConn ~ 6350 4800
NoConn ~ 4950 5200
NoConn ~ 5100 5200
NoConn ~ 5250 5200
NoConn ~ 5400 5200
NoConn ~ 5550 5200
NoConn ~ 4150 4250
NoConn ~ 4150 4350
NoConn ~ 10200 3600
Text Label 6350 2450 0    50   ~ 0
33VMON
Text Label 6350 2550 0    50   ~ 0
IO3
Text Label 3550 6000 0    50   ~ 0
IO3
$Comp
L Connector_Generic:Conn_02x06_Odd_Even J10
U 1 1
P 3250 6000
F 0 "J10" H 3300 6417 50  0000 C CNN
F 1 "Conn_02x06_Odd_Even" H 3300 6326 50  0000 C CNN
F 2 "Connector_PinHeader_2.54mm:PinHeader_2x06_P2.54mm_Vertical" H 3250 6000 50  0001 C CNN
F 3 "~" H 3250 6000 50  0001 C CNN
	1    3250 6000
	1    0    0    -1  
$EndComp
Wire Wire Line
	3550 6100 3550 6200
Wire Wire Line
	3550 6200 3550 6300
Connection ~ 3550 6200
Connection ~ 3550 6300
$EndSCHEMATC
